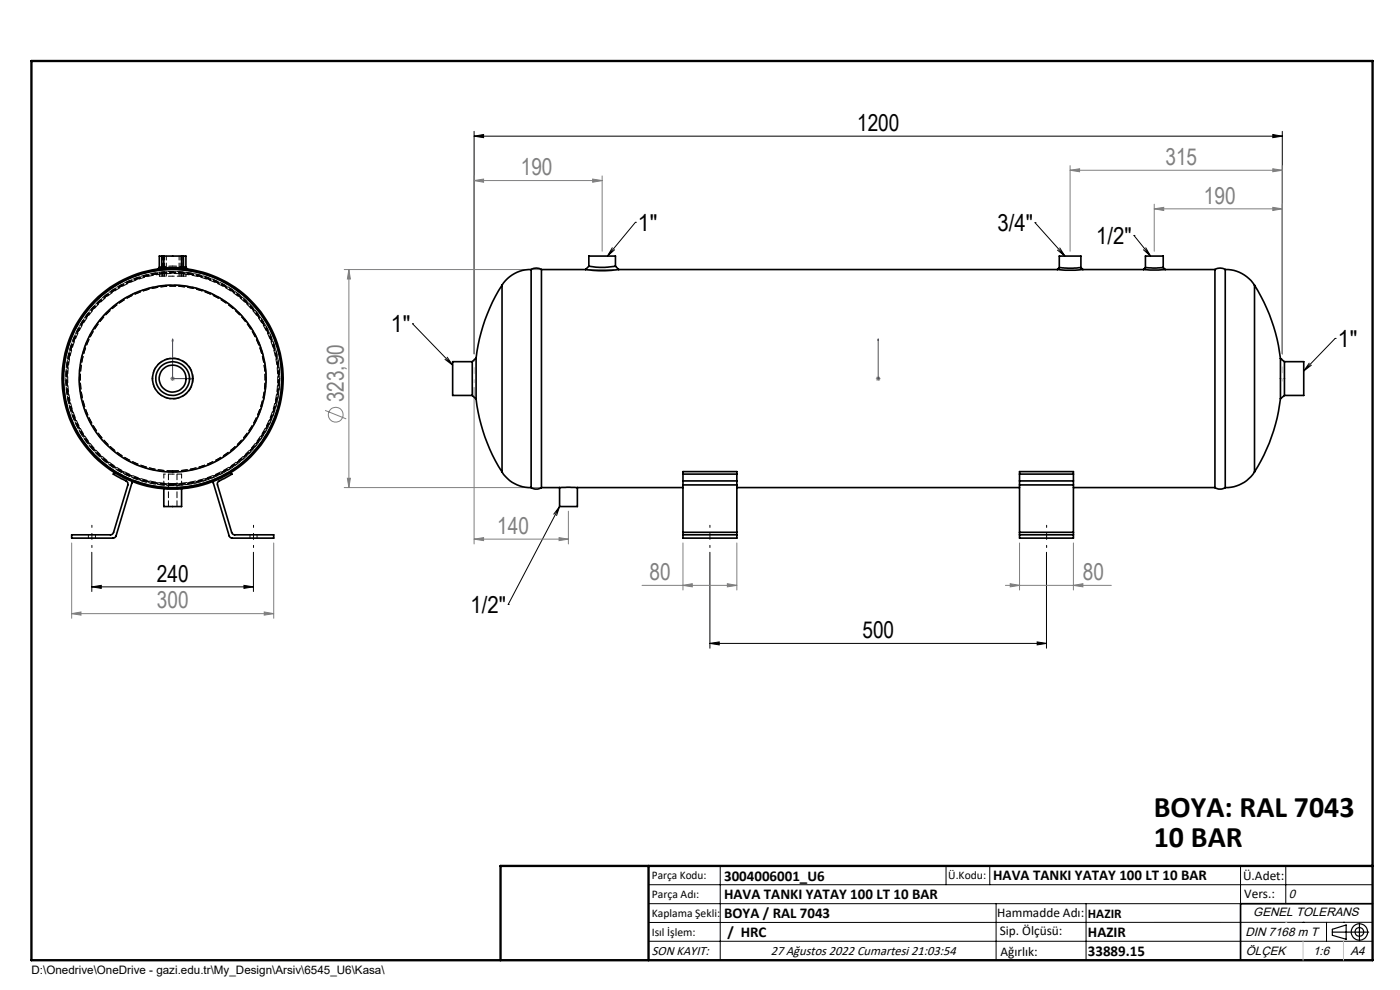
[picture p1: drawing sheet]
<svg xmlns="http://www.w3.org/2000/svg" width="297mm" height="210mm" viewBox="0 0 297 210" stroke-linecap="round" stroke-linejoin="round" font-family="sans-serif">
<g fill="none" stroke="#808080" stroke-width=".21">
<path d="M100.6 38.3l2-.3v.7zM100.6 37.3v37.8M100.6 38.3h27.1M125.7 38l2 .3-2 .4zM127.7 37.3v16M227 36.1l2-.3v.6zM227 35.1v18.2M227 36.1h45M270 35.8l2 .3-2 .3zM272 35.1v40M73 57.2h57.3M74 57.2v46.2"/>
<path d="M74 57.2l.3 2h-.6zM244.9 44.3l2-.3v.7zM244.9 43.3v10M244.9 44.3h27.1M270 44l2 .3-2 .4zM36.3 80l.7 .7M36.6 79.8v1M37 80l-.7 .7M185.9 80l.8 .7M186.3 79.8v1M186.7 80l-.8 .7M36.1 80.3h1"/>
<path d="M69 87.1l4.4 1.8M100.6 82.2v33.2M185.8 80.3h1M15.2 115.2v16M58.1 115.2v16M73 103.4h48.5M73.7 101.5h.6l-.3 1.9zM100.6 114.4l2-.4v.7zM100.6 114.4h20M118.6 114l2 .4-2 .3zM120.6 108.4v7M144.9 115.2v10"/>
<path d="M156.3 115.2v10M216.3 115.2v10M227.7 115.2v10M15.2 130.2l2-.4v.7zM15.2 130.2h42.9M56.1 129.8l2 .4-2 .3zM136.2 124.2h20.1M144.9 124.2l2-.4v.7zM154.3 123.8l2 .4-2 .3zM213.3 124.2h22.5M214.3 123.8l2 .4-2 .3zM227.7 124.2l2-.4v.7z"/>
<circle cx="71.2" cy="88" r="1.57"/>
</g>
<g fill="none" stroke="#000" stroke-width=".21">
<path d="M100.6 28.9l2-.4v.7zM100.6 27.9v47.2M100.6 28.9h171.4M270 28.5l2 .4-2 .3zM272 27.9v47.2M129.9 52.6l-1 1.7M130.4 53l-1.5 1.3M134.8 47.2h.1M134.8 47.2l-5.9 7.1M219.6 47.2h.1M219.6 47.2l6.3 7.1M224.3 53l1.6 1.3"/>
<path d="M224.8 52.6l1.1 1.7M240.6 49.9h.1M240.6 49.9l3.5 4.4M242.6 53l1.5 1.3M243.1 52.6l1 1.7M87.5 68.7h.1M87.5 68.7l8.5 8.8M94.4 76.2l1.6 1.3M94.9 75.8l1.1 1.7M277.7 77l-1.1 1.7M278.2 77.5l-1.6 1.2M283.2 71.8h.1"/>
<path d="M283.2 71.8l-6.6 6.9M19.5 117.1v8.4M53.8 117.1v8.4M118.7 107.4l-10.9 20.8M118.7 107.4l-.6 2M118.7 107.4l-1.2 1.7M150.6 117.1v20.4M222 117.1v20.4M19.5 124.5l2-.3v.6zM19.5 124.5h34.3M51.8 124.2l2 .3-2 .3zM107.8 128.2h.1"/>
<path d="M150.6 136.5l2-.3v.6zM150.6 136.5h71.4M220 136.2l2 .3-2 .3zM137.6 187.7h153.6M137.6 191.7h153.6M137.6 199.7h153.6M152.8 183.7v20M200.7 183.7v4M210 183.7v4M211.3 191.7v12M230.4 191.7v12M263.2 183.7v20"/>
<path d="M272.8 183.7v8M276.4 195.6h.1M281.4 195.6v4.1M285 195.6h.1M291.2 195.6l-153.6 .1"/>
</g>
<g fill="none" stroke="#000" stroke-width=".25">
<path d="M282.6 197.7h7.8M282.6 197.1l3-.9v3l-3-.8zM288.4 195.8v3.8M106.2 203.7h185"/>
<circle cx="288.4" cy="197.7" r="1.74"/>
<circle cx="288.4" cy="197.7" r=".93"/>
</g>
<path d="M36.6 71.9l.1 .4h-.2zM36.6 71.9v8.4h4.2M186.3 71.9v.4v-.4M186.3 71.9v8.4M40.4 80.2l.4 .1-.4 .1zM186.3 80.2v.2zM186.3 80.3h.1" fill="none" stroke="#00f" stroke-width=".21"/>
<path d="M19.5 116.1v-4.7M53.8 116.1v-4.7M150.6 116.1v-4.7M222 116.1v-4.7" fill="none" stroke="#000" stroke-width=".21" stroke-dasharray="15.2 1.3 1.3 1.3" stroke-dashoffset="14.8"/>
<path d="M291.2 191.7h-28v12" fill="none" stroke="#000" stroke-width=".35"/>
<path d="M6.7 12.9h284.5v190.8h-284.5zM137.6 183.7v20M291.2 183.7h-185v20" fill="none" stroke="#000" stroke-width=".5"/>
<path d="M100.6 81.2v-5.2" fill="none" stroke="#c0c0c0" stroke-width=".21" stroke-dasharray="15.2 1.3 1.3 1.3" stroke-dashoffset="14.6"/>
<path d="M272 80.8v-4.8" fill="none" stroke="#c0c0c0" stroke-width=".21" stroke-dasharray="15.2 1.3 1.3 1.3" stroke-dashoffset="14.7"/>
<path d="M276.4 199.7v4M285 199.7v4" fill="none" stroke="#c0c0c0" stroke-width=".21"/>
<path d="M272.8 195.6h.1" fill="none" stroke="#c0c0c0" stroke-width=".25"/>
<path d="M270 28.5l2 .4-2 .3zM100.6 28.9l2-.4v.7z" fill="#000"/>
<g fill="#808080">
<path d="M270 44l2 .3-2 .4zM244.9 44.3l2-.3v.7zM270 35.8l2 .3-2 .3zM227 36.1l2-.3v.6z"/>
<path d="M100.6 114.4l2-.4v.7zM118.6 114l2 .4-2 .3zM100.6 38.3l2-.3v.7zM125.7 38l2 .3-2 .4z"/>
</g>
<g fill="#00f">
<path d="M40.4 80.2l.4 .1-.4 .1zM36.6 71.9l.1 .4h-.2z"/>
<path d="M186.3 80.2v.2zM186.3 71.9v.4z"/>
</g>
<path d="M19.5 124.5l2-.3v.6zM51.8 124.2l2 .3-2 .3zM150.6 136.5l2-.3v.6zM220 136.2l2 .3-2 .3z" fill="#000"/>
<g fill="#808080">
<path d="M227.7 124.2l2-.4v.7zM214.3 123.8l2 .4-2 .3zM154.3 123.8l2 .4-2 .3zM144.9 124.2l2-.4v.7z"/>
<path d="M15.2 130.2l2-.4v.7zM56.1 129.8l2 .4-2 .3z"/>
<path d="M74 57.2l.3 2h-.6zM73.7 101.5h.6l-.3 1.9z"/>
</g>
<g fill="none" stroke="#000" stroke-width=".35">
<path d="M33.8 56.7l-.3 .4M34.3 54.3h.4M34.3 56.6l-.5 .1M34.3 54.3h-.5v2.4M34.3 56.9v.1M34.3 54.3v2.6M34.7 56.9h3.8M34.7 54.3h3.8M34.7 56.9h-.4M34.7 56.9l-.1 .1M34.7 54.3v2.6M38.5 56.9h.4"/>
<path d="M38.5 54.3h.4M38.5 56.9l.1 .1M38.5 54.3v2.6M38.9 56.6l.5 .1M38.9 54.3h.5v2.4M38.9 56.9l.1 .1M38.9 54.3v2.6M39.4 56.7l.4 .4M112.7 57.2a2.04 2.04 0 0 1 2.2 0M112.7 57.2a7.1 7.1 0 0 0-6.2 3.3M112.7 57.2v46.2M114.9 57.2v46.2"/>
<path d="M114.9 57.2h9.3M124.2 57.2a25.3 25.3 0 0 0 7.1 0M124.9 56.5l-.7 .7M124.9 56.5h.2a15.9 15.9 0 0 0 5.5 0M124.9 56.5v-2.2h5.7v2.2M130.6 56.5l.7 .7M131.3 57.2h93M224.3 57.2l1.7 .1 3.7-.1M224.7 56.8l-.4 .4M224.7 56.8l1.9 .1 2.7-.1M224.7 56.8v-2.5h4.6v2.5M229.3 56.8l.4 .4"/>
<path d="M229.7 57.2h12.9M242.6 57.2h4.6M243 56.8l-.4 .4M243 56.8h3.8M243 56.8v-2.5h3.8v2.5M246.8 56.8l.4 .4M247.2 57.2h10.5M257.7 57.2a2.04 2.04 0 0 1 2.2 0M257.7 57.2v46.2M259.9 57.2a7.2 7.2 0 0 1 6.2 3.3M259.9 57.2v46.2M100.2 76.7v7.2"/>
<path d="M100.2 76.7h-4.2v7.2h4.2M101 75.9v8.8M101 75.9l-.8 .8M106.5 60.5a36.3 36.3 0 0 0-5.5 15.4M106.5 60.5v39.6M266.1 60.5a37.9 37.9 0 0 1 5.5 15.6M266.1 60.5v39.6M271.6 76.1v8.5M271.6 76.1l.9 .6M272.5 76.7v7.2M272.5 76.7h4.1v7.2h-4.1M100.2 83.9l.8 .8"/>
<path d="M101 84.7a36.3 36.3 0 0 0 5.5 15.4M271.6 84.6a38 38 0 0 1-5.5 15.5M272.5 83.9l-.9 .7M24.3 100.3l-.3 .3 1.7 .9a1.84 1.84 0 0 1 1.4 1v.4l-3 10-.3 .4-.3 .1h-8.3v.8h8.9l.3-.2 .2-.3 3.4-11.6M34.7 103.7v3.7h3.8v-3.7M48.9 100.3l.3 .3-1.3 .7a3.1 3.1 0 0 0-1.8 1.2l3 10.4 .3 .4 .3 .1h8.4v.8h-8.9l-.3-.2-.3-.3-3.3-11.6M106.5 100.1a7.1 7.1 0 0 0 6.2 3.3M112.7 103.4a2.04 2.04 0 0 0 2.2 0M114.9 103.4h3.8M118.7 103.4h3.8M118.7 103.4v4h3.8v-4M122.5 103.4h22.4"/>
<path d="M144.9 112.9v.5M144.9 100.6v1.4M144.9 102v.9M144.9 113.4h11.4M144.9 113.4v.8h11.4v-.8M144.9 100.6v-.6h11.4v.6M144.9 102.9v10M144.9 112.9h11.4M144.9 100.6h11.4M144.9 102h11.4M144.9 102.9h11.4M156.3 112.9v.5"/>
<path d="M156.3 100.6v1.4M156.3 102v.9M156.3 103.4h60M156.3 102.9v10M216.3 112.9v.5M216.3 100.6v1.4M216.3 102v.9M216.3 113.4h11.4M216.3 113.4v.8h11.4v-.8M216.3 100.6v-.6h11.4v.6M216.3 102.9v10M216.3 112.9h11.4"/>
<path d="M216.3 100.6h11.4M216.3 102h11.4M216.3 102.9h11.4M227.7 112.9v.5M227.7 100.6v1.4M227.7 102v.9M227.7 103.4h30M227.7 102.9v10M257.7 103.4a2.04 2.04 0 0 0 2.2 0M266.1 100.1a7.2 7.2 0 0 1-6.2 3.3"/>
<circle cx="36.6" cy="80.3" r="3.6"/>
<circle cx="36.6" cy="80.3" r="2.86"/>
<circle cx="36.6" cy="80.3" r="4.3"/>
<circle cx="36.6" cy="80.3" r="23.1"/>
<circle cx="36.6" cy="80.3" r="23.5"/>
<circle cx="36.6" cy="80.3" r="19.8"/>
</g>
<g fill="none" stroke="#000" stroke-width=".21" stroke-dasharray="1.3 .6" stroke-dashoffset=".4">
<path d="M33.8 57.8v.8M34.4 56.6l2.2-.2M34.4 57.7v.9M34.5 54.3v4.3M34.9 54.3v4.3M35.3 54.3v4.3M36.6 56.4l2.3 .2M38 58.6v-4.3M38.4 58.6v-4.3M38.8 58.6v-4.3M38.9 58.6v-.9M39.5 58.6v-.8"/>
<path d="M18.7 113.4v.7M20.2 114.1v-.7M34.8 100.6v2.3M36.6 103.4a23.1 23.1 0 0 0 20.4-34.1 23.1 23.1 0 0 0-39.6-1.8 23.1 23.1 0 0 0 17.1 35.8l2.1 .1M38.5 102.9v-2.3M53 113.4v.7M54.5 114.1v-.7"/>
</g>
<path d="M36.6 103a22.7 22.7 0 0 0 20-33.4 22.7 22.7 0 0 0-38.8-1.9 22.7 22.7 0 0 0 16.7 35.2l2.1 .1" fill="none" stroke="#000" stroke-width=".21" stroke-dasharray="1.3 .6" stroke-dashoffset="-.1"/>
<path d="M36.6 99.9a19.6 19.6 0 0 0 17.2-29.1 19.6 19.6 0 0 0-33.8-.9 19.6 19.6 0 0 0 15.6 30h1M35.7 100.6v6.8M37.5 107.4v-6.8" fill="none" stroke="#000" stroke-width=".21" stroke-dasharray="1.3 .6" stroke-dashoffset=".1"/>
<path d="M34.8 57.7v.9M38.5 58.6v-.9M36.6 102.8a22.5 22.5 0 0 0 19.9-33.1 22.5 22.5 0 0 0-38.6-1.9 22.5 22.5 0 0 0 16.6 34.9l2.1 .1" fill="none" stroke="#000" stroke-width=".21" stroke-dasharray="1.3 .6" stroke-dashoffset=".5"/>
<path d="M59.3 80.3a22.7 22.7 0 0 0-33.4-20 22.7 22.7 0 0 0-1.8 38.9 22.7 22.7 0 0 0 35.1-16.8l.1-2.1M36.6 102.7a22.4 22.4 0 0 0 19.8-33 22.4 22.4 0 0 0-38.4-1.8 22.4 22.4 0 0 0 16.5 34.7l2.1 .1" fill="none" stroke="#000" stroke-width=".21" stroke-dasharray="1.3 .6" stroke-dashoffset=".7"/>
<path d="M36.6 102.6a22.3 22.3 0 0 0 19.7-32.8 22.3 22.3 0 0 0-38.2-1.9 22.3 22.3 0 0 0 16.4 34.6l2.1 .1" fill="none" stroke="#000" stroke-width=".21" stroke-dasharray="1.3 .6" stroke-dashoffset=".2"/>
<path d="M34.8 58.6h1.8M36.6 58.6h1.9M34.8 100.6h1.8M36.6 100.6h1.9" fill="none" stroke="#000" stroke-width=".21" stroke-dasharray="1.3 .6" stroke-dashoffset=".9"/>
<path d="M37 56.7l1.5 .1" fill="none" stroke="#000" stroke-width=".21" stroke-dasharray="1.3 .6" stroke-dashoffset=".8"/>
<path d="M34.8 56.8l1.1-.1" fill="none" stroke="#000" stroke-width=".21" stroke-dasharray="1.3 .6" stroke-dashoffset=".6"/>
<g fill="none" stroke="#000" stroke-width=".21" stroke-dasharray="1.3 .6">
<path d="M33.5 57.1l-.3 .3M33.8 58.6h.6M34.3 57l-.3 .3M34.4 58.6h.4M34.7 56.9l-.3 .4M38.5 58.6h.4M38.9 57.3l-.3-.4M38.9 58.6h.6M39.3 57.3l-.3-.3M40.1 57.4l-.3-.3M24.6 100l-.3 .3M34.8 103.3v.4"/>
<path d="M38.5 103.7v-.4M48.9 100.3l-.2-.3"/>
</g>
<path d="M41 80.3a4.3 4.3 0 0 0-6.4-3.8 4.3 4.3 0 0 0-.4 7.4 4.3 4.3 0 0 0 6.8-3.1v-.5M28 102.1l-.4-.5M36.6 100.1a19.8 19.8 0 0 0 17.4-29.4 19.8 19.8 0 0 0-34.2-.9 19.8 19.8 0 0 0 15.8 30.3h1M45.7 101.6l-.4 .5" fill="none" stroke="#000" stroke-width=".21" stroke-dasharray="1.3 .6" stroke-dashoffset=".3"/>
<g font-size="6.3">
<text x="244.8" y="173.4">BOYA: RAL 7043</text>
<text x="244.8" y="179.7">10 BAR</text>
</g>
<g font-size="4.9">
<text x="181.8" y="27.7">1200</text>
<text x="135.3" y="49">1&quot;</text>
<text x="211.6" y="49">3/4&quot;</text>
<text x="232.6" y="51.8">1/2&quot;</text>
<text x="82.9" y="70.4">1&quot;</text>
<text x="283.8" y="73.6">1&quot;</text>
<text x="33.3" y="123.4">240</text>
<text x="99.8" y="130">1/2&quot;</text>
<text x="183" y="135.4">500</text>
</g>
<g font-size="4.9" fill="#808080">
<text x="247.2" y="35">315</text>
<text x="110.5" y="37.2">190</text>
<text x="255.4" y="43.2">190</text>
<text x="72.9" y="85.4" transform="rotate(-90 72.9 85.4)">323,90</text>
<text x="105.5" y="113.2">140</text>
<text x="137.8" y="123">80</text>
<text x="229.7" y="123">80</text>
<text x="33.3" y="129">300</text>
</g>
<g font-size="3.2">
<text x="153.6" y="186.8">3004006001_U6</text>
<text x="153.6" y="190.8">HAVA TANKI YATAY 100 LT 10 BAR</text>
<text x="210.7" y="186.6">HAVA TANKI YATAY 100 LT 10 BAR</text>
<text x="153.6" y="194.8">BOYA / RAL 7043</text>
<text x="154.3" y="198.8">/ HRC</text>
<text x="230.8" y="198.7">HAZIR</text>
<text x="230.8" y="202.8">33889.15</text>
</g>
<g font-size="2.8">
<text x="263.7" y="186.7">Ü.Adet:</text>
<text x="263.9" y="190.5">Vers.:</text>
<text x="211.5" y="194.5">Hammadde Adı:</text>
<text x="230.8" y="194.7">HAZIR</text>
<text x="138.3" y="202.6">SON KAYIT:</text>
<text x="163.5" y="202.6">27 Ağustos 2022 Cumartesi 21:03:54</text>
<text x="212.1" y="198.4">Sip. Ölçüsü:</text>
<text x="212.2" y="202.7">Ağırlık:</text>
</g>
<g font-size="2.6">
<text x="273.4" y="190.4">0</text>
<text x="265.9" y="194.4">GENEL TOLERANS</text>
<text x="264.2" y="198.5">DIN 7168 m T</text>
<text x="264.3" y="202.6">ÖLÇEK</text>
<text x="278.5" y="202.6">1:6</text>
<text x="286.5" y="202.6">A4</text>
</g>
<g font-size="2.5">
<text x="138.3" y="186.4">Parça Kodu:</text>
<text x="138.3" y="190.5">Parça Adı:</text>
<text x="201.2" y="186.5">Ü.Kodu:</text>
<text x="138.3" y="194.5">Kaplama Şekli:</text>
<text x="138.3" y="198.6">Isıl İşlem:</text>
<text x="6.7" y="206.7">D:\Onedrive\OneDrive - gazi.edu.tr\My_Design\Arsiv\6545_U6\Kasa\</text>
</g>
</svg>
